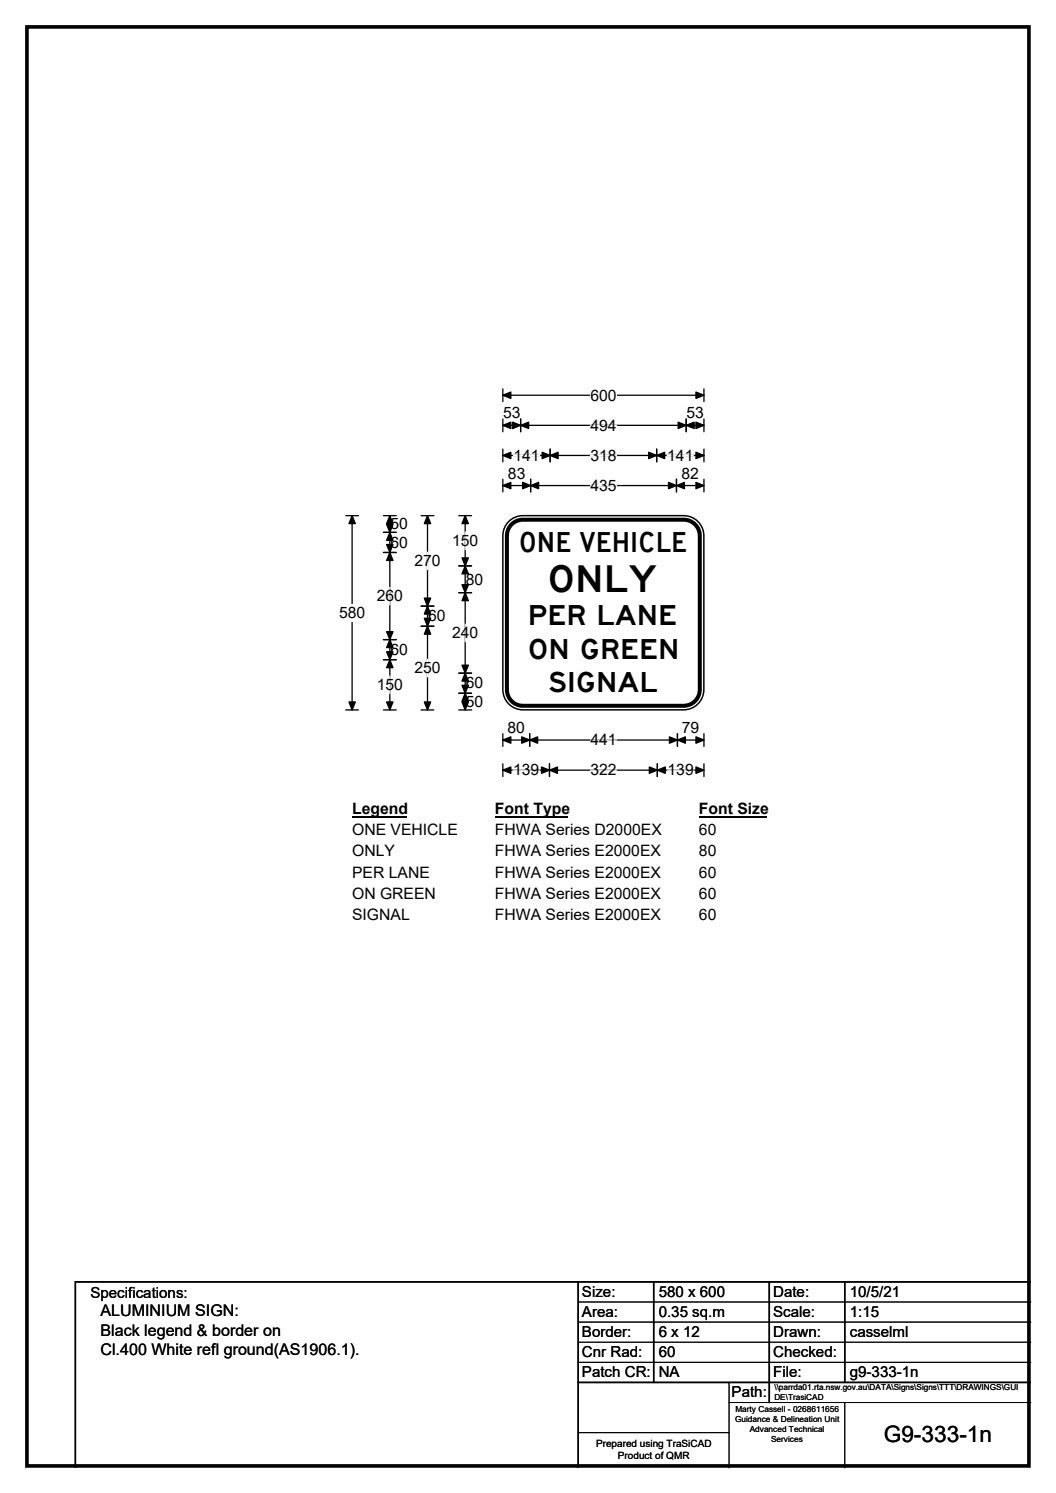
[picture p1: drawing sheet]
<svg xmlns="http://www.w3.org/2000/svg" width="210mm" height="297mm" viewBox="0 0 210 297" stroke-linecap="round" stroke-linejoin="round" font-family="sans-serif">
<path d="M5.4 5.4h199.2v286.3h-199.2z" fill="none" stroke="#000" stroke-width=".72"/>
<path d="M100 78.6h40M100 77.4v2.5M140 77.4v2.5" fill="none" stroke="#000" stroke-width=".25"/>
<path d="M100 78.6l1.6-.6v1.3zM138.4 78l1.6 .6-1.6 .7z" fill="#000" stroke="#000" stroke-width=".25"/>
<path d="M117.4 76.9h5.2v3.5h-5.2z" fill="#fff"/>
<g fill="none" stroke="#000" stroke-width=".25">
<path d="M100 84.6h40M100 83.4v2.5M100 89.3v2.6M100 95.3v2.6M100 90.6h40M100 96.6h40M103.5 83.4v2.5M105.5 95.3v2.6M109.4 89.3v2.6M130.6 89.3v2.6M134.5 95.3v2.6M136.4 83.4v2.5"/>
<path d="M140 83.4v2.5M140 95.3v2.6M140 89.3v2.6M68.7 102.6h2.6M70 102.6v38.6M68.7 141.2h2.6M100 146v2.5M100 152v2.5M100 147.2h40M100 153.2h40M105.3 146v2.5M109.3 152v2.5"/>
<path d="M130.7 152v2.5M134.7 146v2.5M140 146v2.5M140 152v2.5"/>
</g>
<g fill="#000" stroke="#000" stroke-width=".25">
<path d="M100 84.6l1.6-.6v1.3zM100 90.6l1.6-.6v1.2zM100 96.6l1.6-.6v1.2zM103.5 84.6l1.6-.6v1.3zM101.9 84l1.6 .6-1.6 .7zM105.5 96.6l1.6-.6v1.2zM103.9 96l1.6 .6-1.6 .6zM109.4 90.6l1.6-.6v1.2zM107.8 90l1.6 .6-1.6 .6zM129 90l1.6 .6-1.6 .6zM130.6 90.6l1.6-.6v1.2zM132.9 96l1.6 .6-1.6 .6z"/>
<path d="M134.5 96.6l1.6-.6v1.2zM134.9 84l1.5 .6-1.5 .7zM136.4 84.6l1.6-.6v1.3zM138.4 84l1.6 .6-1.6 .7zM138.4 90l1.6 .6-1.6 .6zM138.4 96l1.6 .6-1.6 .6zM70 102.6l.7 1.6h-1.3zM69.4 139.7h1.3l-.7 1.5zM100 147.2l1.6-.6v1.3zM100 153.2l1.6-.6v1.3zM105.3 147.2l1.6-.6v1.3zM103.7 146.6l1.6 .6-1.6 .7z"/>
<path d="M109.3 153.2l1.5-.6v1.3zM107.7 152.6l1.6 .6-1.6 .7zM129.1 152.6l1.6 .6-1.6 .7zM130.7 153.2l1.6-.6v1.3zM133.1 146.6l1.6 .6-1.6 .7zM134.7 147.2l1.6-.6v1.3zM138.4 146.6l1.6 .6-1.6 .7zM138.4 152.6l1.6 .6-1.6 .7z"/>
</g>
<path d="M102.1 90.6h5.2M117.4 84.6h5.2M117.4 90.6h5.2M117.4 96.6h5.2M132.7 90.6h5.2M102 153.2h5.2M117.4 153.2h5.2M117.4 147.2h5.2M132.7 153.2h5.2" fill="none" stroke="#fff" stroke-width=".25"/>
<path d="M67.4 120.2h5.2v3.5h-5.2z" fill="#fff"/>
<g fill="none" stroke="#000" stroke-width=".25">
<path d="M76.2 105.9h2.6M76.2 109.9h2.6M76.2 102.6h2.6M77.5 102.6v38.6M83.7 102.6h2.6M85 102.6v38.6M91.2 102.6h2.6M91.2 112.6h2.6M91.2 117.9h2.6M92.5 102.6v38.6M76.2 127.3h2.6M76.2 131.3h2.6"/>
<path d="M83.7 120.6h2.6M83.7 124.6h2.6M91.2 133.9h2.6M91.2 137.9h2.6M76.2 141.2h2.6M83.7 141.2h2.6M91.2 141.2h2.6"/>
</g>
<g fill="#000" stroke="#000" stroke-width=".25">
<path d="M77.5 105.9l.6 1.6h-1.2zM76.9 108.3h1.2l-.6 1.6zM77.5 102.6l.6 1.6h-1.2zM76.9 104.3h1.2l-.6 1.6zM77.5 109.9l.6 1.6h-1.2zM85 102.6l.6 1.6h-1.2zM92.5 112.6l.6 1.6h-1.2zM91.9 116.3h1.2l-.6 1.6zM92.5 102.6l.6 1.6h-1.2zM91.9 111h1.2l-.6 1.6zM92.5 117.9l.6 1.6h-1.2zM76.9 125.7h1.2l-.6 1.6z"/>
<path d="M77.5 127.3l.6 1.5h-1.2zM76.9 129.7h1.2l-.6 1.6zM77.5 131.3l.6 1.5h-1.2zM85 120.6l.6 1.6h-1.2zM84.4 123h1.2l-.6 1.6zM84.4 119h1.2l-.6 1.6zM85 124.6l.6 1.6h-1.2zM91.9 132.3h1.2l-.6 1.6zM92.5 133.9l.6 1.6h-1.2zM91.9 136.3h1.2l-.6 1.6zM92.5 137.9l.6 1.6h-1.2zM76.9 139.7h1.2l-.6 1.5z"/>
<path d="M84.4 139.7h1.2l-.6 1.5zM91.9 139.7h1.2l-.6 1.5z"/>
</g>
<path d="M77.5 116.8v3.5M85 109.9v3.4M92.5 105.8v3.5M77.5 134.5v3.5M85 131.2v3.5M92.5 124.2v3.5" fill="none" stroke="#fff" stroke-width=".25"/>
<path d="M70 159.2h10.8v3.5h-10.8z" fill="#fff"/>
<path d="M70 162.5h10.8" fill="none" stroke="#000" stroke-width=".32"/>
<path d="M98.4 159.2h14.4v3.5h-14.4z" fill="#fff"/>
<path d="M98.4 162.5h14.4" fill="none" stroke="#000" stroke-width=".32"/>
<path d="M139 159.2h13.4v3.5h-13.4z" fill="#fff"/>
<path d="M139 162.5h13.4" fill="none" stroke="#000" stroke-width=".32"/>
<g fill="#fff">
<path d="M70 163.4h20.9v3.5h-20.9z"/>
<path d="M98.4 163.4h33.1v3.5h-33.1z"/>
<path d="M139 163.4h3.5v3.5h-3.5z"/>
<path d="M70 167.6h8.4v3.5h-8.4z"/>
<path d="M98.4 167.6h32.9v3.5h-32.9z"/>
<path d="M139 167.6h3.5v3.5h-3.5z"/>
<path d="M70 171.8h15.4v3.5h-15.4z"/>
<path d="M98.4 171.8h32.9v3.5h-32.9z"/>
<path d="M139 171.8h3.5v3.5h-3.5z"/>
<path d="M70 176h16.6v3.5h-16.6z"/>
<path d="M98.4 176h32.9v3.5h-32.9z"/>
<path d="M139 176h3.5v3.5h-3.5z"/>
<path d="M70 180.2h11.4v3.5h-11.4z"/>
<path d="M98.4 180.2h32.9v3.5h-32.9z"/>
<path d="M139 180.2h3.5v3.5h-3.5z"/>
</g>
<path d="M101.2 103.8a4 4 0 0 1 2.8-1.2h32a4 4 0 0 1 4 4v30.6a4 4 0 0 1-4 4h-32a4 4 0 0 1-4-4v-30.6a4 4 0 0 1 1.2-2.8z" fill-rule="evenodd" fill="#fff" stroke="#fff" stroke-width=".2"/>
<path d="M101.7 104.3a3.2 3.2 0 0 1 2.3-.9h32a3.2 3.2 0 0 1 3.1 3.2v30.6a3.2 3.2 0 0 1-3.1 3.2h-32a3.2 3.2 0 0 1-3.2-3.2v-30.6a3.2 3.2 0 0 1 .9-2.3z" fill="none" stroke="#000" stroke-width=".8"/>
<path d="M101.2 103.8a4 4 0 0 1 2.8-1.2h32a4 4 0 0 1 4 4v30.6a4 4 0 0 1-4 4h-32a4 4 0 0 1-4-4v-30.6a4 4 0 0 1 1.2-2.8zM115 255v37M130 255v20M153 255v24M168 255v20M205 255h-190v37M115 275h90" fill="none" stroke="#000" stroke-width=".3"/>
<path d="M115 259h90M115 263h90M115 267h90M115 271h90M145 279h60M145 275v17M168 279v13M115 285h30" fill="none" stroke="#000" stroke-width=".2"/>
<text font-size="7.4" x="108.9" y="117.8">ONLY</text>
<g font-size="5.5">
<text x="103.1" y="109.8">ONE VEHICLE</text>
<text x="105" y="124.4">PER LANE</text>
<text x="104.9" y="131.1">ON GREEN</text>
<text x="109" y="137.8">SIGNAL</text>
</g>
<text font-size="4.5" x="175.7" y="286.9">G9-333-1n</text>
<g font-size="3.2">
<text x="20" y="261.9">ALUMINIUM SIGN:</text>
<text x="20" y="265.7">Black legend &amp; border on</text>
<text x="20" y="269.6">Cl.400 White refl ground(AS1906.1).</text>
</g>
<g font-size="3.1">
<text x="100" y="83.2">53</text>
<text x="117.4" y="79.7">600</text>
<text x="136.5" y="83.2">53</text>
<text x="117.4" y="85.7">494</text>
<text x="101" y="95.2">83</text>
<text x="102.1" y="91.7">141</text>
<text x="117.4" y="91.7">318</text>
<text x="132.7" y="91.7">141</text>
<text x="135.5" y="95.2">82</text>
<text x="117.4" y="97.7">435</text>
<text x="77.6" y="105.3">50</text>
<text x="77.6" y="109">60</text>
<text x="82.4" y="112.6">270</text>
<text x="89.9" y="108.6">150</text>
<text x="74.9" y="119.6">260</text>
<text x="92.6" y="116.3">80</text>
<text x="67.4" y="123">580</text>
<text x="85.1" y="123.6">60</text>
<text x="77.6" y="130.3">60</text>
<text x="89.9" y="127">240</text>
<text x="74.9" y="137.3">150</text>
<text x="82.4" y="134">250</text>
<text x="92.6" y="137">60</text>
<text x="92.6" y="140.6">50</text>
<text x="100.9" y="145.8">80</text>
<text x="117.4" y="148.3">441</text>
<text x="135.6" y="145.8">79</text>
<text x="102" y="154.3">139</text>
<text x="117.4" y="154.3">322</text>
<text x="132.7" y="154.3">139</text>
<text x="70" y="162">Legend</text>
<text x="70" y="166.2">ONE VEHICLE</text>
<text x="98.4" y="162">Font Type</text>
<text x="98.4" y="166.2">FHWA Series D2000EX</text>
<text x="139" y="162">Font Size</text>
<text x="139" y="166.2">60</text>
<text x="70" y="170.4">ONLY</text>
<text x="98.4" y="170.4">FHWA Series E2000EX</text>
<text x="139" y="170.4">80</text>
<text x="70" y="174.6">PER LANE</text>
<text x="70" y="178.8">ON GREEN</text>
<text x="98.4" y="174.6">FHWA Series E2000EX</text>
<text x="98.4" y="178.8">FHWA Series E2000EX</text>
<text x="139" y="174.6">60</text>
<text x="139" y="178.8">60</text>
<text x="70" y="183">SIGNAL</text>
<text x="98.4" y="183">FHWA Series E2000EX</text>
<text x="139" y="183">60</text>
</g>
<g font-size="3">
<text x="115.7" y="258">Size:</text>
<text x="131" y="258">580 x 600</text>
<text x="153.7" y="258">Date:</text>
<text x="169" y="258">10/5/21</text>
<text x="18" y="258.2">Specifications:</text>
<text x="115.7" y="262">Area:</text>
<text x="131" y="262">0.35 sq.m</text>
<text x="153.7" y="262">Scale:</text>
<text x="169" y="262">1:15</text>
<text x="115.7" y="266">Border:</text>
<text x="115.7" y="270">Cnr Rad:</text>
<text x="131" y="266">6 x 12</text>
<text x="131" y="270">60</text>
<text x="153.7" y="266">Drawn:</text>
<text x="153.7" y="270">Checked:</text>
<text x="169" y="266">casselml</text>
<text x="115.7" y="274">Patch CR:</text>
<text x="131" y="274">NA</text>
<text x="153.7" y="274">File:</text>
<text x="169" y="274">g9-333-1n</text>
<text x="145.5" y="278">Path:</text>
</g>
<g font-size="2">
<text x="118.5" y="287.8">Prepared using TraSiCAD</text>
<text x="122.9" y="290.2">Product of QMR</text>
</g>
<g font-size="1.7">
<text x="146.2" y="281">Marty Cassell - 0268611656</text>
<text x="146.2" y="283">Guidance &amp; Delineation Unit</text>
<text x="149.1" y="285">Advanced Technical</text>
<text x="153.3" y="287">Services</text>
</g>
<g font-size="1.6">
<text x="154" y="276.6">\\parrda01.rta.nsw.gov.au\DATA\Signs\Signs\TTT\DRAWINGS\GUI</text>
<text x="154" y="278.5">DE\TrasiCAD</text>
</g>
</svg>
